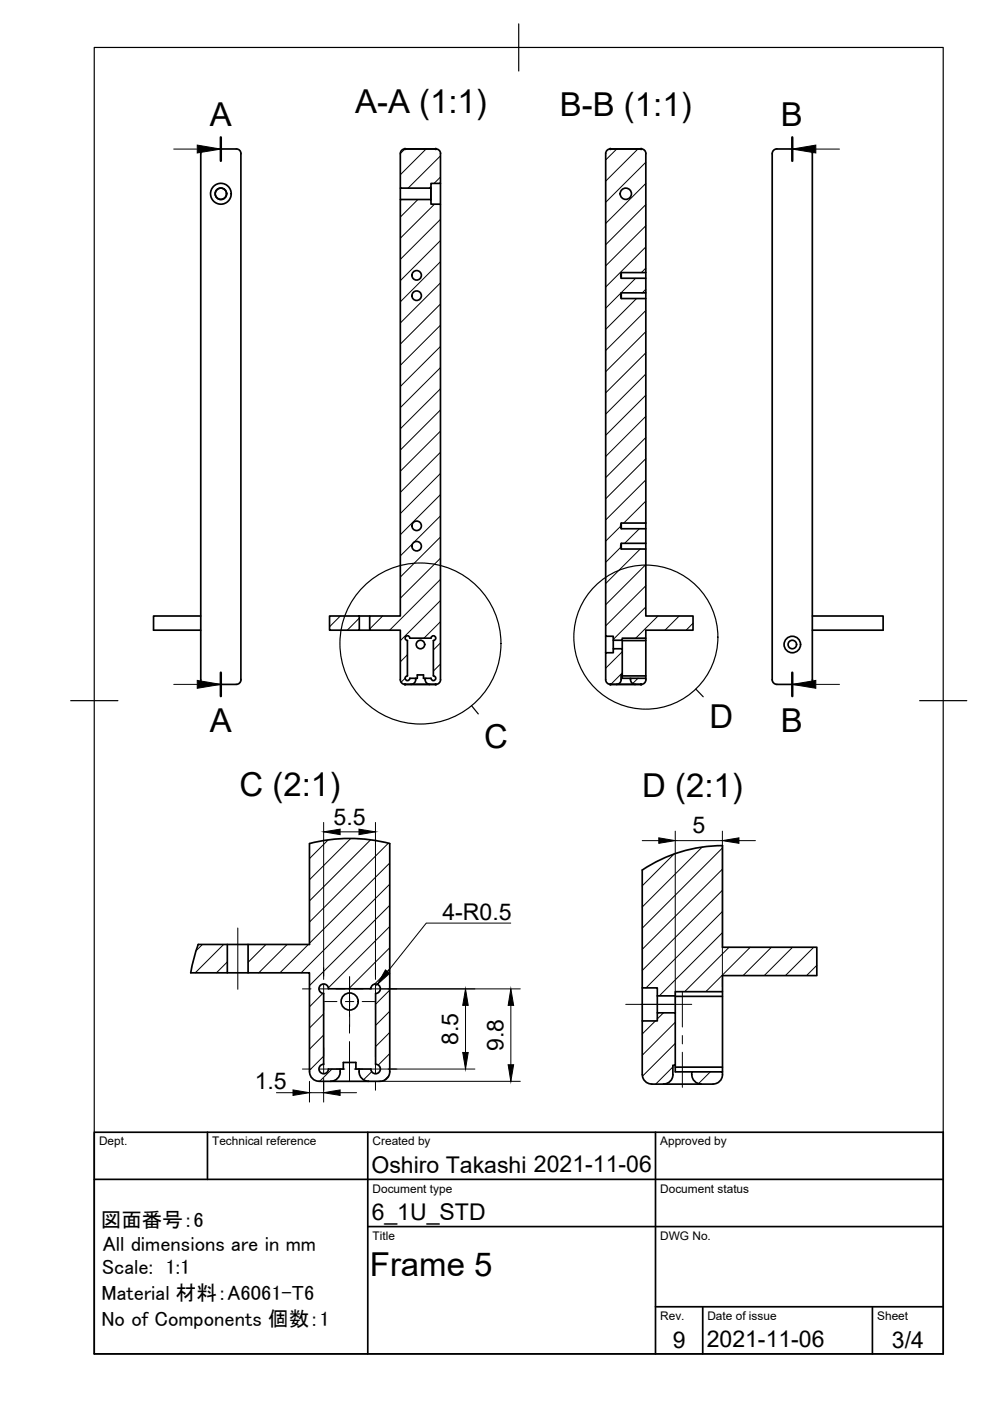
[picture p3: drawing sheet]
<svg xmlns="http://www.w3.org/2000/svg" width="210mm" height="297mm" viewBox="0 0 210 297" stroke-linecap="round" stroke-linejoin="round" font-family="sans-serif">
<!-- layer: Visible -->
<g fill="none" stroke="#000" stroke-width=".36">
<path d="M42.6 32.6a1.01 1.01 0 0 1 1-1h6.5a.97 .97 0 0 1 1 1M42.6 32.6v111.5a1.01 1.01 0 0 0 1 1h6.5a1.01 1.01 0 0 0 1-1v-111.5M84.9 32.6v7.3h6.5v-1h2v-6.3M84.9 39.9v2.4M84.9 32.6a1.01 1.01 0 0 1 1-1h6.5a.97 .97 0 0 1 1 1M91.4 39.9v2.4M93.4 38.9v4.4M128.4 32.6v102.3h1.6v.8h1.9v-.4h5v-1.7h10v-3h-10v-14.2h-5.2l-.1-.4 .1-.8h5.2v-3.1h-5.2l-.1-.4 .1-.8h5.2v-47.6h-5.2l-.1-.4 .1-.8h5.2v-3.1h-5.2l-.1-.4 .1-.8h5.2v-25.2M129.4 31.6h6.5M129.4 31.6a1.01 1.01 0 0 0-1 1M135.9 31.6a1.01 1.01 0 0 1 1 1M163.7 32.6a.97 .97 0 0 1 1-1h6.5a1.01 1.01 0 0 1 1.1 1"/>
<path d="M163.7 32.6v111.5a1.01 1.01 0 0 0 1 1h6.5a1.01 1.01 0 0 0 1.1-1M172.2 32.6v111.5M84.9 42.3h6.5v1h2v100.8a1.01 1.01 0 0 1-1 1h-6.5a1.01 1.01 0 0 1-1-1v-10.5h-6.5v-3h6.5zM131.7 57.8v1.2M136.9 57.8v1.2M131.7 62.1v1.2M136.9 62.1v1.2M131.7 110.9v1.2M131.7 115.2v1.2M136.9 110.9v1.2M136.9 115.2v1.2M42.6 130.6h-10v3h10"/>
<path d="M69.9 130.6h6.3v3h-6.3zM76.2 130.6h2.2M76.2 133.6h2.2M86.9 135.3a.51 .51 0 0 0-.5-.5 .51 .51 0 0 0-.5 .5 .51 .51 0 0 0 .5 .5v7.5a.5 .5 0 0 0-.5 .5 .5 .5 0 0 0 .5 .5 .5 .5 0 0 0 .5-.5h1.2a1.07 1.07 0 0 1-1 1.3h4a1.01 1.01 0 0 1-1-1M86.9 135.3h4.5M91.4 135.3a.5 .5 0 0 1 .5-.5 .5 .5 0 0 1 .5 .5 .5 .5 0 0 1-.5 .5M91.9 135.8v7.5M128.4 134.9v3.5M130 135.7v1.8M131.9 135.7v1.8M136.9 135.3v.5h-5M136.9 135.8v7.5"/>
<path d="M172.2 130.6h15v3h-15M88.1 143.8h.4v-.7h1.3v.7h.3M91.9 143.3a.5 .5 0 0 1 .5 .5 .5 .5 0 0 1-.5 .5 .5 .5 0 0 1-.5-.5h-1.3v.3M129.4 145.1h6.5M131.7 144.1v-1h.2v-5.6h-1.9v.9h-1.6v5.7a1.01 1.01 0 0 0 1 1M131.7 144.1a1.01 1.01 0 0 1-1 1M131.9 143.3h5v.5M131.9 143.1v.7h1.8M136.9 144.1v-.3h-3.2a1.11 1.11 0 0 0 1 1.3h-4M136.9 144.1a1.01 1.01 0 0 1-1 1M48.2 200.2v6.1l-7.8-.1 .7-3 .9-3h23.6v-21.4a34.2 34.2 0 0 1 17 0v48.5a2 2 0 0 1-2 1.9l-2.5 .1M48.2 206.3h4.4"/>
<path d="M52.6 200.2v6.1h13v21a2.04 2.04 0 0 0 2 1.9l2.5 .1M69.6 209.6h9a1.01 1.01 0 0 1 1-1 1.01 1.01 0 0 1 1 1 1.01 1.01 0 0 1-1 1v15.1a1 1 0 0 1 1 1 1 1 0 0 1-1 1 1 1 0 0 1-1-1.1l-2.5 .1a2.12 2.12 0 0 0 2 2.5M69.6 209.6a1.01 1.01 0 0 0-1-1 1.01 1.01 0 0 0-1 1 1.01 1.01 0 0 0 1 1.1v14.9a1.01 1.01 0 0 0-1 1 1.01 1.01 0 0 0 1 1.1 1.01 1.01 0 0 0 1-1.1M136.2 209.5v7M139.4 211.1v3.6M143.2 211.1v3.6M143.2 211.3h10M153.2 210.3h-10v.8h-3.8v-1.6h-3.2v-25a30.6 30.6 0 0 1 17-5.2v21.5h20v6h-20v20.5M69.6 226.7h2.5a2.09 2.09 0 0 1-2 2.5M70.1 229.3h8M72.1 226.7h.7v-1.4h2.7v1.4h.6M142.7 227.8v-1.9h.5v-11.2h-3.8v1.8h-3.2v11.3a2.04 2.04 0 0 0 2 2l2.5 .1"/>
<path d="M142.7 227.8a2 2 0 0 1-2 2M143.2 225.9v1.4h3.5M143.2 226.3h10M148.7 229.8a2.12 2.12 0 0 1-2-2.5h6.5a2.12 2.12 0 0 1-2 2.5l-10.5 .1"/>
<circle cx="46.8" cy="41.1" r="2.2"/>
<circle cx="46.8" cy="41.1" r="1.2"/>
<circle cx="88.3" cy="58.4" r="1.01"/>
<circle cx="132.7" cy="41.1" r="1.2"/>
<circle cx="88.3" cy="62.7" r="1.01"/>
<circle cx="88.3" cy="115.8" r="1.01"/>
<circle cx="88.3" cy="111.5" r="1.01"/>
<circle cx="89.1" cy="136.6" r=".9"/>
<circle cx="168" cy="136.6" r="1.75"/>
<circle cx="168" cy="136.6" r=".9"/>
<circle cx="74.1" cy="212.3" r="1.81"/>
</g>
<g fill="#000" stroke="#000" stroke-width=".21">
<circle cx="85.9" cy="31.6" r=".17"/>
<circle cx="92.4" cy="31.6" r=".17"/>
<circle cx="129.4" cy="31.6" r=".17"/>
<circle cx="135.9" cy="31.6" r=".17"/>
<circle cx="85.9" cy="145.1" r=".17"/>
<circle cx="92.4" cy="145.1" r=".17"/>
<circle cx="129.4" cy="145.1" r=".17"/>
<circle cx="135.9" cy="145.1" r=".17"/>
</g>
<!-- layer: Border -->
<path d="M20 10.1h180v276.9h-180zM110 5.1v10M15 148.6h10M195 148.6h10" fill="none" stroke="#000" stroke-width=".25"/>
<!-- layer: TitleBlock -->
<path d="M20 240.1h180v46.9h-180zM20 250h180M44 240.1v9.9M78 240.1v46.9M139 240.1v46.9M78 260.1h122M139 277.1h61M149 277.1v9.9M185 277.1v9.9" fill="none" stroke="#000" stroke-width=".36"/>
<!-- layer: Annotations -->
<path d="M46.8 29.1v5M168 29.1v5M46.8 142.6v5M168 142.6v5" fill="none" stroke="#000" stroke-width=".51"/>
<path d="M36.8 31.6h5M173 31.6h5M36.8 145.1h5M173 145.1h5M108.3 195.7h-17.9l-8.2 10.3" fill="none" stroke="#000" stroke-width=".21"/>
<path d="M41.8 30.8l5 .8-5 .8zM168 31.6l5-.8v1.6zM41.8 144.3l5 .8-5 .8zM168 145.1l5-.8v1.6zM81.7 205.6l.9 .8-2.6 2.3z" fill="#000" stroke="#000" stroke-width=".21"/>
<g fill="none" stroke="#000" stroke-width=".25">
<path d="M100 149.6l1.4 1.8M147.5 146.1l1.6 1.6"/>
<circle cx="89.1" cy="136.4" r="17.1"/>
<circle cx="136.9" cy="135.1" r="15.3"/>
</g>
<!-- layer: Dimensions -->
<g fill="none" stroke="#000" stroke-width=".21">
<path d="M68.6 174.4v33.3M72.1 176.4h4M79.6 174.4v33.3M136.2 178.2h3.5M143.2 176.2v36.5M143.2 178.2h10M153.2 176.2v33M156.7 178.2h3.5M80.6 209.7h29.7M98.7 213.2v9.9M108.3 213.2v12.5M58.6 231.7h3.5"/>
<path d="M65.6 229.3v4.4M65.6 231.7h3M68.6 228.6v5.1M72.1 231.7h3.5M80.1 229.3h30.2M80.6 226.7h20.1"/>
</g>
<path d="M68.6 176.4l3.5-.6v1.2zM76.1 175.8l3.5 .6-3.5 .6zM139.7 177.6l3.5 .6-3.5 .6zM153.2 178.2l3.5-.6v1.2zM98.7 209.7l.6 3.5h-1.2zM108.3 209.7l.6 3.5h-1.2zM62.1 231.1l3.5 .6-3.5 .5zM68.6 231.7l3.5-.6v1.1zM98.1 223.1h1.2l-.6 3.6zM107.7 225.7h1.2l-.6 3.6z" fill="#000" stroke="#000" stroke-width=".21"/>
<!-- layer: Center Lines -->
<g fill="none" stroke="#000" stroke-width=".21">
<path d="M50.4 196.8v12.9M64.1 209.7h1.8M67.7 209.7h1.8M68.6 205.2v1.8M68.6 208.8v1.8M68.6 212.3v1.9M68.8 212.4h2.6M71.3 209.7h1.8M73.2 212.4h1.8M74.1 207.1v11.9M75.1 209.7h1.8M76.8 212.4h2.6"/>
<path d="M78.7 209.7h1.8M79.6 205.2v1.8M79.6 208.8v1.8M79.6 212.3v1.9M82.3 209.7h1.8M132.7 212.9h14M144.7 210.3v7.4M144.7 219.5v1.8M64.1 226.7h1.8M67.7 226.7h1.8M68.6 222.2v1.8M68.6 225.8v1.7"/>
<path d="M68.6 229.3v1.8M71.3 226.7h1.8M74.1 220.8v8.4M75.1 226.7h1.8M78.7 226.7h1.8M79.6 222.2v1.8M79.6 225.8v1.7M79.6 229.3v1.8M82.3 226.7h1.8M144.7 223.1v7.4"/>
</g>
<!-- layer: Hatching -->
<g fill="none" stroke="#000" stroke-width=".21">
<path d="M85.8 31.6l-.9 1M90.3 31.6l-5.4 5.4M91.4 39.5l-.4 .4M93.4 33l-6.9 6.9M93.4 37.5l-1.4 1.4M130.7 31.6l-2.3 2.3M135.2 31.6l-6.8 6.8M136.9 38.9l-8.5 8.5M136.9 34.4l-8.5 8.5M88.6 42.3l-3.7 3.7M92.1 43.3l-7.2 7.2M93.4 46.5l-8.5 8.5"/>
<path d="M93.4 51l-8.5 8.5M93.4 55.5l-8.5 8.5M93.4 60l-8.5 8.5M134.8 59l-6.4 6.3M136.9 56.8l-.9 1M136.9 52.4l-8.5 8.5M136.9 47.9l-8.5 8.5M136.9 43.4l-8.5 8.5M93.4 73.5l-8.5 8.4M93.4 64.5l-8.5 8.5M93.4 68.9l-8.5 8.6M93.4 77.9l-8.5 8.5"/>
<path d="M135 63.3l-6.6 6.5M136.9 79.3l-8.5 8.5M136.9 74.8l-8.5 8.5M136.9 70.3l-8.5 8.5M136.9 65.8l-8.5 8.5M136.9 61.3l-.7 .8M93.4 95.9l-8.5 8.5M93.4 91.4l-8.5 8.5M93.4 82.4l-8.5 8.5M93.4 86.9l-8.5 8.5M136.9 97.2l-8.5 8.6M136.9 92.8l-8.5 8.5"/>
<path d="M136.9 88.3l-8.5 8.5M136.9 83.8l-8.5 8.5M87.5 115.3l-2.6 2.6M93.4 113.9l-8.5 8.5M93.4 104.9l-8.5 8.5M93.4 100.4l-8.5 8.5M93.4 109.4l-5.6 5.6M93.4 118.3l-8.5 8.5M131.6 116l-3.2 3.2M131.6 111.6l-3.2 3.1M135.6 112.1l-3.2 3.1M135.7 116.4l-7.3 7.3"/>
<path d="M136.9 119.7l-8.5 8.5M136.9 110.7l-.1 .2M136.9 106.2l-4.7 4.7M136.9 101.8l-8.5 8.4M72.2 130.6l-2.3 2.3M76.2 131l-2.6 2.6M81.1 130.6l-2.7 2.8M86.4 138.8l-1.5 1.5M93.4 136.3l-1.5 1.5M93.4 131.8l-3.5 3.5M93.4 127.3l-8.5 8.5M93.4 122.8l-10.8 10.8"/>
<path d="M131.9 138.2l-3.5 3.5M136.9 128.7l-6.9 6.9M136.9 124.2l-8.5 8.5M139.5 130.6l-4.7 4.7M144 130.6l-3 3M146.9 132.2l-1.4 1.4M85.9 143.8l-.9 .8M90.4 143.8l-.3 .2M93.4 140.8l-1.5 1.5M131.9 142.7l-2.4 2.4M135.3 143.8l-1.2 1.1M69.5 178.1l-3.9 3.9"/>
<path d="M74.3 177.8l-8.7 8.7M78.5 178.1l-12.9 12.9M82.3 178.8l-16.7 16.7M148.9 179.6l-12.7 12.7M153.2 179.8l-17 17M82.6 192l-17 17M82.6 183l-17 17M82.6 187.5l-18.8 18.8M82.6 196.5l-13 13M142.9 181.1l-6.7 6.7M153.2 197.7l-13.4 13.4M153.2 193.3l-16.2 16.1"/>
<path d="M153.2 188.8l-17 17M153.2 184.3l-17 17M42.9 200.3l-1.3 1.3M47.4 200.3l-6 6M48.2 203.9l-2.3 2.4M56.4 200.3l-3.8 3.7M60.9 200.3l-6 6M65.4 200.3l-6 6M68.4 210.6l-2.8 2.9M68.6 215l-3 3M68.6 219.4l-3 3M78.6 209.4l-.2 .3"/>
<path d="M82.6 201l-8.7 8.7M82.6 205.5l-3.2 3.2M82.6 209.9l-3 3M82.6 214.4l-3 3M82.6 218.9l-3 3M139 216.4l-2.8 2.8M140.7 214.7l-1.3 1.3M143.2 216.7l-7 7M154.6 200.8l-9.4 9.4M159.1 200.8l-9.4 9.4M163.6 200.8l-6 6M168 200.8l-5.9 6"/>
<path d="M172.5 200.8l-6 6M173.2 204.7l-2.2 2.1M68.6 223.9l-3 3M70.4 226.7l-2.6 2.6M78.8 227.2l-1.7 1.7M82.4 228.1l-1 1M82.6 223.4l-2.4 2.4M142.7 226.2l-3.7 3.6M143.2 225.7l-.2 .1M143.2 221.2l-7 7M150.6 227.2l-2.5 2.6"/>
</g>
<g font-size="7">
<text x="44.5" y="26.6">A</text>
<text x="75.3" y="24">A-A (1:1)</text>
<text x="118.7" y="24.5">B-B (1:1)</text>
<text x="165.6" y="26.6">B</text>
<text x="44.5" y="155.1">A</text>
<text x="150.5" y="154.3">D</text>
<text x="165.6" y="155.1">B</text>
<text x="102.7" y="158.5">C</text>
<text x="50.8" y="168.7">C (2:1)</text>
<text x="136.2" y="169">D (2:1)</text>
<text x="78.4" y="270.6">Frame 5</text>
</g>
<g font-size="4.9">
<text x="70.7" y="174.8">5.5</text>
<text x="146.8" y="176.7">5</text>
<text x="93.8" y="195">4-R0.5</text>
<text x="97.1" y="221.6" transform="rotate(-90 97.1 221.6)">8.5</text>
<text x="106.7" y="222.8" transform="rotate(-90 106.7 222.8)">9.8</text>
<text x="54" y="230.9">1.5</text>
<text x="78.8" y="248.6">Oshiro Takashi 2021-11-06</text>
<text x="78.8" y="258.6">6_1U_STD</text>
<text x="142.6" y="285.7">9</text>
<text x="149.8" y="285.6">2021-11-06</text>
<text x="189.1" y="285.8">3/4</text>
</g>
<g font-size="4.4">
<text x="21.4" y="260.2">図面番号：6</text>
<text x="21.8" y="265.2">All dimensions are in mm</text>
<text x="21.5" y="275.7">Material 材料：A6061-T6</text>
<text x="21.6" y="270.2">Scale: 1:1</text>
<text x="21.5" y="281.2">No of Components 個数：1</text>
</g>
<g font-size="2.5">
<text x="21" y="242.9">Dept.</text>
<text x="45" y="242.9">Technical reference</text>
<text x="79" y="242.9">Created by</text>
<text x="140" y="242.9">Approved by</text>
<text x="79" y="252.8">Document type</text>
<text x="140" y="252.8">Document status</text>
<text x="79" y="262.9">Title</text>
<text x="140" y="262.9">DWG No.</text>
<text x="140" y="279.9">Rev.</text>
<text x="150" y="279.9">Date of issue</text>
<text x="186" y="279.9">Sheet</text>
</g>
</svg>
